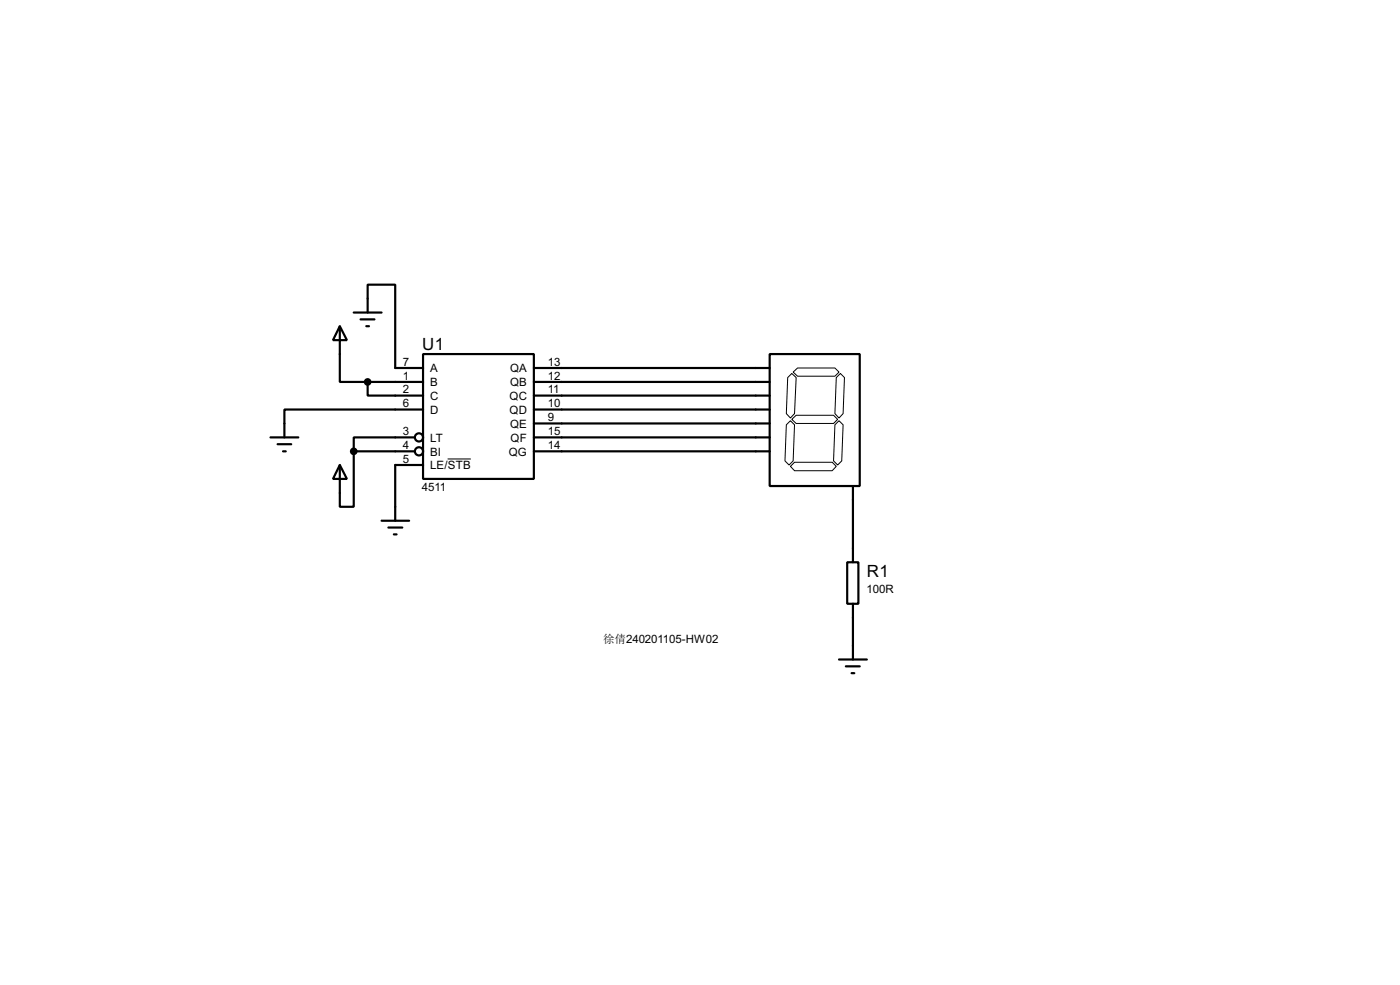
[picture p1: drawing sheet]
<svg xmlns="http://www.w3.org/2000/svg" width="256mm" height="180mm" viewBox="0 0 256 180" stroke-linecap="round" stroke-linejoin="round" font-family="sans-serif">
<g fill="none" stroke="#000" stroke-width=".4">
<path d="M62.3 59.7l1.3 2.6h-2.6zM62.3 59.7v10.2h5.1M64.8 57.2h5.1M66.1 58.5h2.5M67.1 59.7h.5M67.4 57.2v-5.1h5v15.3h5.1M67.4 69.9v2.5h10.1M67.4 69.9h10.1M77.5 64.8h20.3v22.9h-20.3zM77.5 75h-25.4v5.1M97.8 67.4h43.2M97.8 69.9h43.2"/>
<path d="M97.8 75h43.2M97.8 77.5h43.2M97.8 72.4h43.2M141 64.8h16.5v24.2h-16.5zM49.6 80.1h5.1M50.9 81.3h2.5M51.9 82.6h.5M62.3 85.1l1.3 2.6h-2.6zM64.8 82.6v10.2h-2.5v-7.7M64.8 82.6h11.2M69.9 95.3h5.1M71.2 96.6h2.5"/>
<path d="M72.2 97.8h.5M76 80.1h-11.2v2.5M77.5 85.1h-5.1v10.2M97.8 80.1h43.2M97.8 82.6h43.2M156.3 89v13.9M155.2 102.9h2.1v7.6h-2.1zM156.3 110.5v10.2M153.7 120.7h5.1M155 122h2.5M156 123.2h.5"/>
<circle cx="76.7" cy="80.1" r=".75"/>
<circle cx="76.7" cy="82.6" r=".75"/>
</g>
<path d="M144.1 77.8l.7-.8 .8 .8-.3 6.6-.7 .7-.8-.7zM144.3 69.1l.8-.7 .8 .7-.3 6.6-.8 .8-.7-.8zM145.1 76.8l.8-.8h6.8l.8 .8-.8 .7h-6.8zM145.3 68.1l.8-.7h6.9l.7 .7-.7 .8h-6.9zM153 77.8l.7-.8 .8 .8-.3 6.6-.7 .7-.8-.7zM153.2 69.1l.8-.7 .7 .7-.2 6.6-.8 .8-.7-.8zM82 84h4.3M144.8 85.4l.8-.8h6.9l.7 .8-.7 .8h-6.9z" fill="none" stroke="#000" stroke-width=".18"/>
<g fill="#000" stroke="#000" stroke-width=".4">
<circle cx="67.3" cy="69.9" r=".5"/>
<circle cx="64.8" cy="82.6" r=".5"/>
</g>
<g font-size="3.5">
<text x="77.4" y="64">U1</text>
<text x="158.8" y="105.6">R1</text>
</g>
<g font-size="2.4">
<text x="73.8" y="67">7</text>
<text x="73.8" y="69.5">1</text>
<text x="73.8" y="72">2</text>
<text x="78.8" y="68.1">A</text>
<text x="78.8" y="70.7">B</text>
<text x="93.4" y="68.1">QA</text>
<text x="93.4" y="70.7">QB</text>
<text x="100.4" y="67">13</text>
<text x="100.4" y="69.5">12</text>
<text x="100.4" y="72">11</text>
<text x="73.8" y="74.6">6</text>
<text x="78.8" y="73.2">C</text>
<text x="78.8" y="75.8">D</text>
<text x="93.3" y="73.2">QC</text>
<text x="93.3" y="75.8">QD</text>
<text x="100.4" y="74.6">10</text>
<text x="100.4" y="77.1">9</text>
<text x="73.8" y="79.7">3</text>
<text x="73.8" y="82.2">4</text>
<text x="78.8" y="80.8">LT</text>
<text x="78.8" y="83.4">BI</text>
<text x="93.2" y="83.4">QG</text>
<text x="93.4" y="78.3">QE</text>
<text x="93.5" y="80.8">QF</text>
<text x="100.4" y="79.7">15</text>
<text x="100.4" y="82.2">14</text>
<text x="73.8" y="84.7">5</text>
<text x="77.3" y="89.9">4511</text>
<text x="78.8" y="85.9">LE/STB</text>
<text x="158.8" y="108.5">100R</text>
</g>
<text font-size="2.1" x="110.5" y="117.6">徐倩240201105-HW02</text>
</svg>
